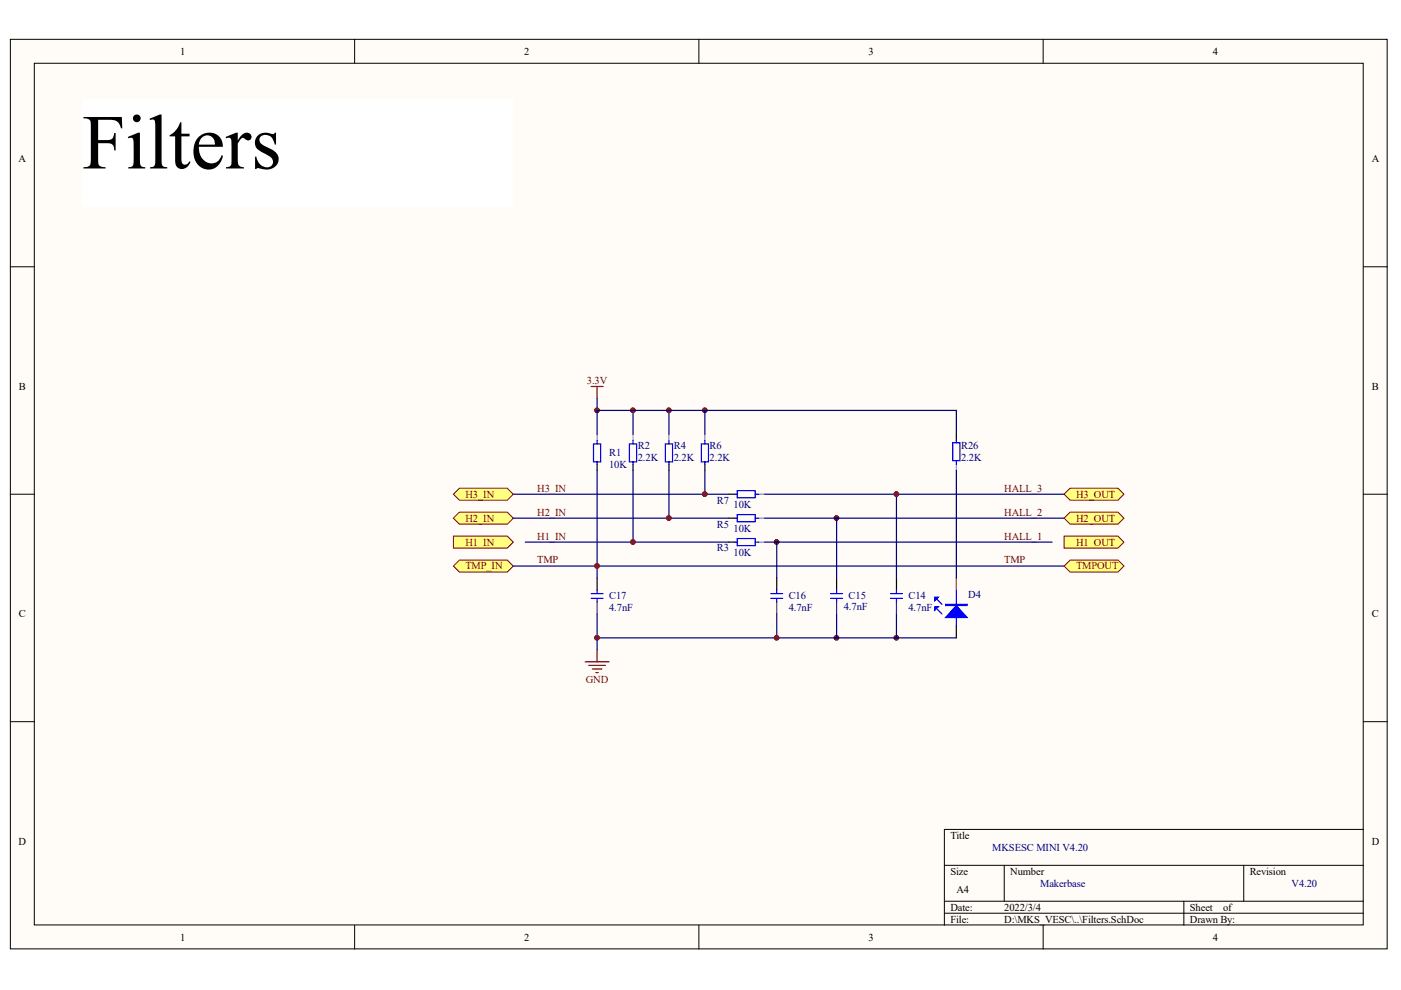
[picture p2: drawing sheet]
<svg xmlns="http://www.w3.org/2000/svg" width="297mm" height="210mm" viewBox="0 0 297 210" stroke-linecap="round" stroke-linejoin="round" font-family="sans-serif">
<g fill="#fffcf8" stroke="#000" stroke-width=".21">
<path d="M2.2 8.3h291.9v192.9h-291.9z"/>
<path d="M7.3 13.4h281.7v182.7h-281.7z"/>
</g>
<g fill="none" stroke="#000" stroke-width=".21">
<path d="M75.2 8.3v5.1M148.2 8.3v5.1M221.2 8.3v5.1M2.2 56.6h5.1M289.1 56.6h5.1M2.2 104.8h5.1M289.1 104.8h5.1M2.2 153h5.1M289.1 153h5.1M289.1 175.9h-88.9v20.3M75.2 196.2v5M148.2 196.2v5"/>
<path d="M200.2 183.5h88.9M200.2 191.1h88.9M200.2 193.6h88.9M212.9 183.5v7.6M221.2 196.2v5M251 191.1v5.1M263.7 183.5v7.6"/>
</g>
<g fill="#000080" stroke="#000080" stroke-width=".21">
<circle cx="126.6" cy="135.2" r=".48"/>
<circle cx="126.6" cy="120" r=".48"/>
<circle cx="126.6" cy="87" r=".48"/>
<circle cx="134.2" cy="114.9" r=".48"/>
<circle cx="134.2" cy="87" r=".48"/>
<circle cx="141.8" cy="109.8" r=".48"/>
<circle cx="141.8" cy="87" r=".48"/>
<circle cx="149.4" cy="104.8" r=".48"/>
<circle cx="149.4" cy="87" r=".48"/>
<circle cx="164.7" cy="135.2" r=".48"/>
<circle cx="164.7" cy="114.9" r=".48"/>
<circle cx="177.3" cy="135.2" r=".48"/>
<circle cx="177.3" cy="109.8" r=".48"/>
<circle cx="190" cy="135.2" r=".48"/>
<circle cx="190" cy="104.8" r=".48"/>
</g>
<path d="M126.6 92.1v1.3M134.2 92.1v1.3M141.8 92.1v1.3M149.4 92.1v1.3M202.8 98.4v1.3M160.9 109.9h1.2M160.9 114.9h1.2M160.9 104.8h1.2" fill="none" stroke="#bc39ff" stroke-width=".25"/>
<g fill="none" stroke="#000" stroke-width=".25">
<path d="M126.6 98.4v1.3M134.2 98.4v1.3M141.8 98.4v1.3M149.4 98.4v1.3M202.8 92.1v1.3M154.5 109.9h1.3M154.5 114.9h1.3M154.5 104.8h1.3M126.6 122.6v2.5M164.7 122.6v2.5M177.4 122.6v2.5M190.1 122.6v2.5"/>
<path d="M202.8 132.7v2.5"/>
</g>
<g fill="none" stroke="#00f" stroke-width=".25">
<path d="M125.8 94.1h1.6v3.8h-1.6zM126.6 93.4v.7M126.6 97.9v.5M133.5 94.1h1.5v3.8h-1.5zM134.2 93.4v.7M134.2 97.9v.5M141.1 94.1h1.5v3.8h-1.5zM141.8 93.4v.7M141.8 97.9v.5M148.7 94.1h1.5v3.8h-1.5zM149.4 93.4v.7M149.4 97.9v.5"/>
<path d="M202 93.9h1.5v3.8h-1.5zM202.8 93.4v.5M202.8 97.7v.7M155.8 109.9h.5M155.8 114.9h.5M155.8 104.8h.5M156.3 109.1h3.8v1.5h-3.8zM156.3 114.2h3.8v1.5h-3.8zM156.3 104h3.8v1.5h-3.8zM160.1 109.9h.8M160.1 114.9h.8M160.1 104.8h.8"/>
<path d="M125.3 125.9h2.6M125.3 126.9h2.6M126.6 125.1v.8M126.6 126.9v.7M163.4 125.9h2.5M163.4 126.9h2.5M164.7 125.1v.8M164.7 126.9v.7M176.1 125.9h2.5M176.1 126.9h2.5M177.4 125.1v.8M177.4 126.9v.7"/>
<path d="M188.8 125.9h2.5M188.8 126.9h2.5M190.1 125.1v.8M190.1 126.9v.7M198.7 127.1l1 1M198.7 129.2l1 1M202.8 125.1v7.6"/>
</g>
<path d="M126.6 127.6v2.6M164.7 127.6v2.6M177.4 127.6v2.6M190.1 127.6v2.6" fill="none" stroke="#7d0089" stroke-width=".25"/>
<path d="M202.8 122.6v2.5" fill="none" stroke="#ee0e22" stroke-width=".25"/>
<g fill="#00f" stroke="#00f" stroke-width=".25">
<path d="M202.8 128.4l2.2 2.5h-4.5z"/>
<path d="M198.2 126.6h.8l-.8 .8z"/>
<path d="M198.2 128.6h.8l-.8 .8z"/>
<path d="M200.5 128.1h4.5v.3h-4.5z" fill-rule="evenodd"/>
</g>
<g fill="#800000" stroke="#800000" stroke-width=".21">
<circle cx="149.4" cy="87" r=".48"/>
<circle cx="164.7" cy="114.9" r=".48"/>
<circle cx="190" cy="135.2" r=".48"/>
<circle cx="177.3" cy="135.2" r=".48"/>
</g>
<path d="M108.8 104.8h45.7" fill="none" stroke="#000080" stroke-width=".25"/>
<g fill="#ffff80" stroke="#800000" stroke-width=".21">
<path d="M96.1 104.8l1.3-1.3h10.2l1.2 1.3-1.2 1.3h-10.2z" fill-rule="evenodd"/>
<path d="M96.1 109.9l1.3-1.3h10.2l1.2 1.3-1.2 1.2h-10.2z" fill-rule="evenodd"/>
<path d="M96.1 113.7h11.5l1.2 1.2-1.2 1.3h-11.5z" fill-rule="evenodd"/>
<path d="M96.1 120l1.3-1.3h10.2l1.2 1.3-1.2 1.3h-10.2z" fill-rule="evenodd"/>
<path d="M225.6 120l1.3-1.3h10.1l1.3 1.3-1.3 1.3h-10.1z" fill-rule="evenodd"/>
<path d="M225.6 104.8l1.3-1.3h10.1l1.3 1.3-1.3 1.3h-10.1z" fill-rule="evenodd"/>
<path d="M225.6 109.9l1.3-1.3h10.1l1.3 1.3-1.3 1.2h-10.1z" fill-rule="evenodd"/>
<path d="M225.6 113.7h11.4l1.3 1.2-1.3 1.3h-11.4z" fill-rule="evenodd"/>
</g>
<g fill="none" stroke="#000080" stroke-width=".25">
<path d="M126.6 99.7v20.3h-17.8M126.6 92.1v-5.1h76.2v5.1M126.6 84.5v2.5M134.2 99.7v15.2h-22.8M134.2 87v5.1M141.8 87v5.1M141.8 99.7v10.2M149.4 87v5.1M149.4 99.7v5.1M202.8 99.7v22.9M108.8 109.9h45.7M134.2 114.9h20.3"/>
<path d="M162.1 109.9h15.3v12.7M162.1 104.8h63.5M162.1 114.9h61M164.7 114.9v7.7M177.4 109.9h48.2M190.1 104.8v17.8M126.6 130.2v5h63.5v-5M126.6 135.2v2.6M164.7 130.2v5M177.4 130.2v5M190.1 135.2h12.7M225.6 120h-99v2.6"/>
</g>
<path d="M17.4 21h91.4v22.8h-91.4z" fill="#fff" stroke="#fff" stroke-width=".21"/>
<path d="M125.3 81.9h2.6M126.6 81.9v2.6M126.6 137.8v2.5M124.1 140.3h5M124.8 141.1h3.6M125.6 141.8h2M126.3 142.6h.6" fill="none" stroke="#800000" stroke-width=".25"/>
<g fill="#800000" stroke="#800000" stroke-width=".21">
<circle cx="164.7" cy="135.2" r=".48"/>
<circle cx="190" cy="104.8" r=".48"/>
<circle cx="177.3" cy="109.8" r=".48"/>
<circle cx="134.2" cy="114.9" r=".48"/>
<circle cx="126.6" cy="120" r=".48"/>
<circle cx="126.6" cy="135.2" r=".48"/>
<circle cx="149.4" cy="104.8" r=".48"/>
<circle cx="141.8" cy="87" r=".48"/>
<circle cx="134.2" cy="87" r=".48"/>
<circle cx="126.6" cy="87" r=".48"/>
<circle cx="141.8" cy="109.8" r=".48"/>
</g>
<text font-size="16.5" x="17.4" y="35.7">Filters</text>
<g font-size="2.2">
<text x="38.2" y="11.6">1</text>
<text x="111.2" y="11.6">2</text>
<text x="184.2" y="11.6">3</text>
<text x="257.1" y="11.6">4</text>
<text x="3.9" y="34.4">A</text>
<text x="290.8" y="34.4">A</text>
<text x="4" y="82.7">B</text>
<text x="290.9" y="82.7">B</text>
<text x="4" y="130.9">C</text>
<text x="290.9" y="130.9">C</text>
<text x="3.9" y="179.1">D</text>
<text x="201.5" y="177.8">Title</text>
<text x="290.8" y="179.1">D</text>
<text x="201.5" y="185.5">Size</text>
<text x="214.2" y="185.5">Number</text>
<text x="265" y="185.5">Revision</text>
<text x="202.8" y="189.3">A4</text>
<text x="201.5" y="193.1">Date:</text>
<text x="201.5" y="195.6">File:</text>
<text x="212.9" y="193.1">2022/3/4</text>
<text x="212.9" y="195.6">D:\MKS_VESC\..\Filters.SchDoc</text>
<text x="252.3" y="193.1">Sheet</text>
<text x="252.3" y="195.6">Drawn By:</text>
<text x="259.3" y="193.1">of</text>
<text x="38.2" y="199.4">1</text>
<text x="111.2" y="199.4">2</text>
<text x="184.2" y="199.4">3</text>
<text x="257.1" y="199.4">4</text>
</g>
<g font-size="2.2" fill="#800000">
<text x="124.4" y="81.4">3.3V</text>
<text x="98.7" y="105.5">H3_IN</text>
<text x="113.9" y="104.2">H3_IN</text>
<text x="212.9" y="104.2">HALL_3</text>
<text x="228.1" y="105.5">H3_OUT</text>
<text x="98.7" y="110.6">H2_IN</text>
<text x="113.9" y="109.3">H2_IN</text>
<text x="212.9" y="109.3">HALL_2</text>
<text x="228.1" y="110.6">H2_OUT</text>
<text x="98.7" y="115.7">H1_IN</text>
<text x="113.9" y="114.4">H1_IN</text>
<text x="113.9" y="119.5">TMP</text>
<text x="212.9" y="114.4">HALL_1</text>
<text x="212.9" y="119.5">TMP</text>
<text x="228.1" y="115.7">H1_OUT</text>
<text x="98.7" y="120.7">TMP_IN</text>
<text x="228.1" y="120.7">TMPOUT</text>
<text x="124.2" y="144.8">GND</text>
</g>
<g font-size="2.2" fill="#000080">
<text x="135.2" y="95.1">R2</text>
<text x="142.8" y="95.1">R4</text>
<text x="150.5" y="95.1">R6</text>
<text x="203.8" y="95.1">R26</text>
<text x="129.1" y="96.6">R1</text>
<text x="129.1" y="99.2">10K</text>
<text x="135.2" y="97.6">2.2K</text>
<text x="142.8" y="97.6">2.2K</text>
<text x="150.5" y="97.6">2.2K</text>
<text x="203.8" y="97.6">2.2K</text>
<text x="152" y="106.8">R7</text>
<text x="155.5" y="107.8">10K</text>
<text x="152" y="111.9">R5</text>
<text x="155.5" y="112.9">10K</text>
<text x="152" y="116.9">R3</text>
<text x="155.5" y="117.9">10K</text>
<text x="129.1" y="127.1">C17</text>
<text x="129.1" y="129.6">4.7nF</text>
<text x="167.2" y="127.1">C16</text>
<text x="167.2" y="129.6">4.7nF</text>
<text x="178.9" y="129.4">4.7nF</text>
<text x="179.9" y="127.1">C15</text>
<text x="192.6" y="127.1">C14</text>
<text x="192.6" y="129.6">4.7nF</text>
<text x="205.3" y="126.8">D4</text>
<text x="210.4" y="180.4">MKSESC MINI V4.20</text>
<text x="220.5" y="188">Makerbase</text>
<text x="273.8" y="188">V4.20</text>
</g>
</svg>
